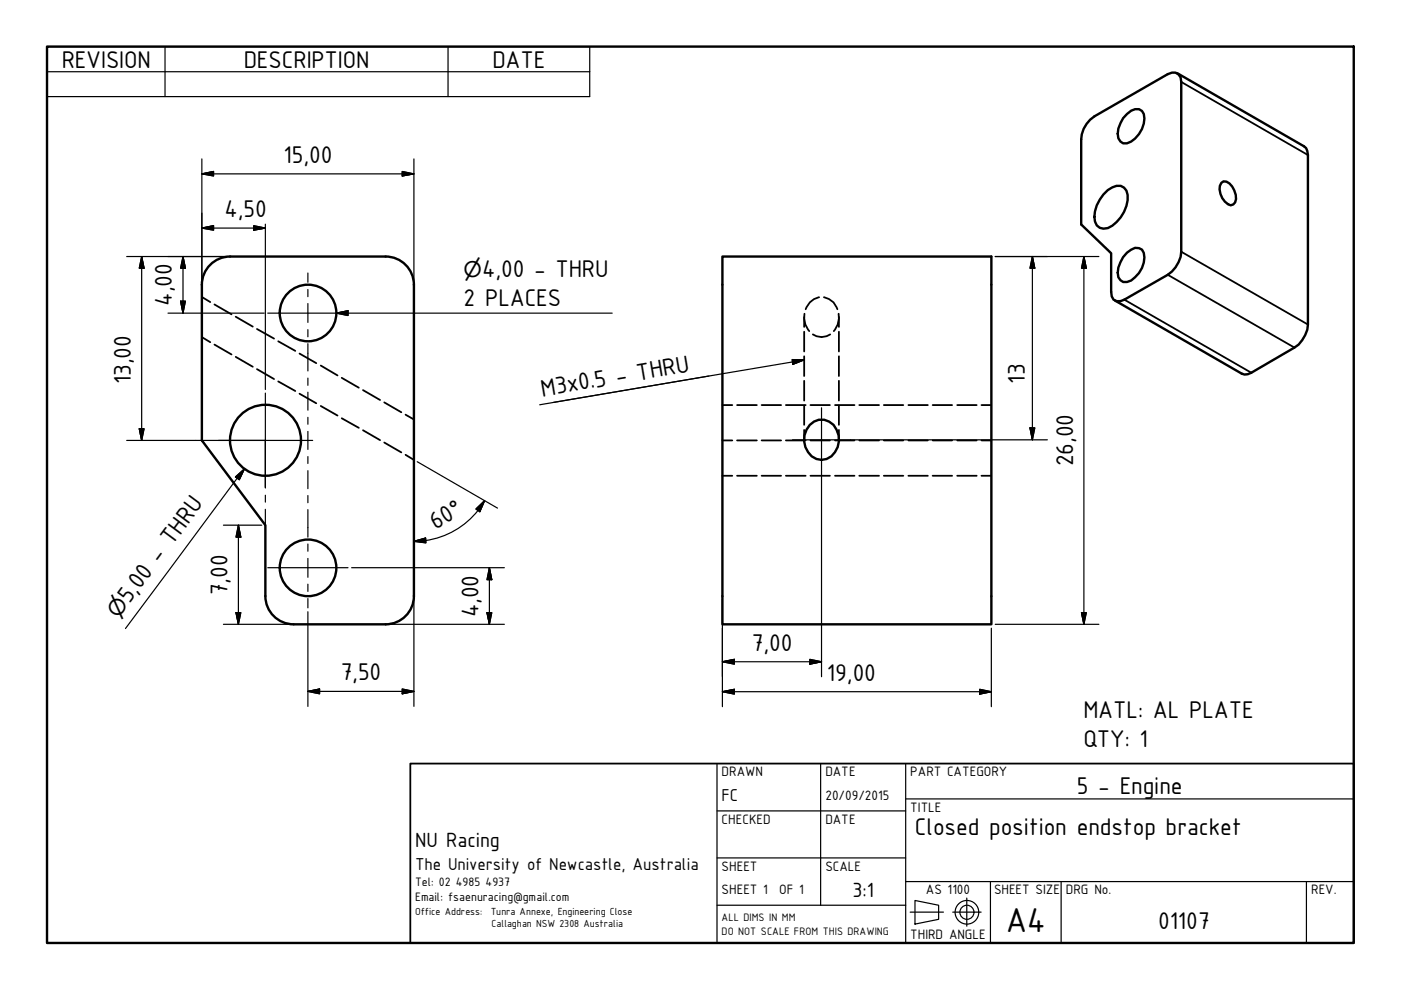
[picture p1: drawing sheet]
<svg xmlns="http://www.w3.org/2000/svg" width="297mm" height="210mm" viewBox="0 0 297 210" stroke-linecap="round" stroke-linejoin="round" font-family="sans-serif">
<!-- layer: Visible (ISO) -->
<g fill="none" stroke="#000" stroke-width=".51">
<path d="M247.6 15.7l-15.6 9M250.4 17.4v36a6.4 6.4 0 0 1-2.8 4.9l-9.2 5.2M229.2 29.6v18l6.4 6.1v8.2M239 24.2a2.28 2.28 0 0 1 3.1-.7 3.7 3.7 0 0 1 0 3.8 5.5 5.5 0 0 1-3.1 3.1 1.71 1.71 0 0 1-2-2 6.5 6.5 0 0 1 2-4.2zM259 38.8a1.5 1.5 0 0 1 2.2 .7 3.7 3.7 0 0 1 .7 3.4l-.4 .4-.6 .2a3.6 3.6 0 0 1-1.9-4.7zM277.3 32.9v35.9M48.8 54.4h33M48.8 54.4a6 6 0 0 0-6 6v33l13.5 18v15M81.8 54.4a6 6 0 0 1 6 6v66M153.2 54.4h57v78h-57zM233.9 41.2a4.3 4.3 0 0 1 3.7-1.8 2.49 2.49 0 0 1 1.5 3.1 7.7 7.7 0 0 1-4.2 5.9 2.12 2.12 0 0 1-2.9-2.5 7.6 7.6 0 0 1 1.9-4.7zM239 53.6l.8-.7a1.72 1.72 0 0 1 2-.1 1.72 1.72 0 0 1 .8 1.8 5.7 5.7 0 0 1-3.6 5.2 1.7 1.7 0 0 1-2-2 6.8 6.8 0 0 1 2-4.2z"/>
<path d="M274.4 73.7l-9.1 5.3M171.7 90.1a3.4 3.4 0 0 1 5.7 1 4.5 4.5 0 0 1-2.1 6.2 3.8 3.8 0 0 1-4.8-3.7l.1-1.3 .4-1.2zM56.3 126.4a6 6 0 0 0 6 6h19.5M87.8 126.4a6 6 0 0 1-6 6"/>
<circle cx="65.3" cy="66.4" r="6"/>
<circle cx="56.3" cy="93.3" r="7.5"/>
<circle cx="65.3" cy="120.4" r="6"/>
</g>
<!-- layer: Hidden (ISO) -->
<g fill="none" stroke="#000" stroke-width=".38">
<path d="M42.8 63l1.8 1M42.8 71.5l1.8 1.1M45.5 64.6l3.6 2M45.5 73.1l3.6 2.1M50 67.2l3.6 2.1M50 75.7l3.6 2.1M54.5 69.8l3.6 2M54.5 78.3l3.6 2.1M59 72.4l3.6 2M63.5 75l3.6 2M68 77.5l3.6 2.1M170.5 67.2v2.1"/>
<path d="M170.5 70.3v4.2M170.5 75.5v4.2M170.6 66.5a4.4 4.4 0 0 0 1 3.7M172.3 70.9a3.3 3.3 0 0 0 3.7 0M173.7 63a3.7 3.7 0 0 0-2.9 2.6M174.7 63a3.7 3.7 0 0 1 2.8 2.6M177.8 66.5a4.4 4.4 0 0 1-1 3.7M177.9 67.2v2.1M177.9 70.3v4.2M177.9 75.5v4.2M59 80.9l3.6 2M63.5 83.5l3.6 2"/>
<path d="M68 86.1l3.6 2M72.5 80.1l3.6 2.1M72.5 88.7l3.6 2M77 82.7l3.6 2.1M77 91.2l3.6 2.1M81.5 85.3l3.6 2.1M81.5 93.8l3.6 2.1M86 87.9l1.8 1M86 96.4l1.8 1.1M153.2 93.4h2.1M153.2 85.9h2.1M156.3 93.4h4.2"/>
<path d="M156.3 85.9h4.2M161.5 93.4h4.1M161.5 85.9h4.1M166.6 93.4h4.2M166.6 85.9h4.2M170.5 80.7v4.2M170.5 86v4.1M170.5 91.2v2.1M171.8 93.4h4.2M171.8 85.9h4.2M177 93.4h4.2M177 85.9h4.2"/>
<path d="M177.9 80.7v4.2M177.9 86v4.1M177.9 91.2v2.1M182.2 93.4h4.2M182.2 85.9h4.2M187.4 93.4h4.1M187.4 85.9h4.1M192.6 93.4h4.1M192.6 85.9h4.1M197.7 93.4h4.2M197.7 85.9h4.2M202.9 93.4h4.2"/>
<path d="M202.9 85.9h4.2M208.1 93.4h2.1M208.1 85.9h2.1M153.2 100.9h2.1M156.3 100.9h4.2M161.5 100.9h4.1M166.6 100.9h4.2M171.8 100.9h4.2M177 100.9h4.2M182.2 100.9h4.2M187.4 100.9h4.1M192.6 100.9h4.1"/>
<path d="M197.7 100.9h4.2M202.9 100.9h4.2M208.1 100.9h2.1"/>
</g>
<!-- layer: Visible Narrow (ISO) -->
<path d="M250.4 17.4l26.9 15.5M247.6 58.3l26.8 15.4M250.4 53.4l26.9 15.4M238.4 63.5l26.9 15.5" fill="none" stroke="#000" stroke-width=".38"/>
<path d="M247.6 15.7a1.76 1.76 0 0 1 2-.1 1.76 1.76 0 0 1 .8 1.8M249.6 15.5l26.9 15.5 .4 .4 .4 1.5M232 24.7a6.2 6.2 0 0 0-2.8 4.9M235.6 61.9l.1 .9a1.66 1.66 0 0 0 2.7 .7M236.4 63.7l26.9 15.5 .5 .2 .7-.1 .8-.3M277.3 68.8a6.4 6.4 0 0 1-2.9 4.9" fill="none" stroke="#000" stroke-width=".51"/>
<!-- layer: Border (ISO) -->
<path d="M10 9.9h277v190h-277z" fill="none" stroke="#000" stroke-width=".51"/>
<!-- layer: Title (ISO) -->
<g fill="none" stroke="#000" stroke-width=".25">
<path d="M152 171.9h40M152 161.9v38M174 161.9v30M192 169.4h95M192 161.9v38M152 181.9h40M152 191.9h40M192 186.9h95M193 193.4h7M194 190.9l5 1v3l-5 1zM202 193.4h6M205 190.4v6"/>
<path d="M210 186.9v13M225 186.9v13M277 186.9v13"/>
<circle cx="205" cy="193.4" r="2.51"/>
<circle cx="205" cy="193.4" r="1.49"/>
</g>
<path d="M87 161.9h200v38h-200z" fill="none" stroke="#000" stroke-width=".38"/>
<!-- layer: Symbol (ISO) -->
<path d="M10 9.9h115v10.6h-115zM10 15.2h115M35 9.9v10.6M95 9.9v10.6M71.3 66.4l2.5-.5v1zM71.3 66.4h58.5M150.3 79.7l-35.9 6.1M168 76.2l2.5 .1-2.4 1zM170.5 76.3l-53.2 9M51.8 99.4l-25.2 33.9M49.9 101.1l1.9-1.7-1.1 2.3z" fill="none" stroke="#000" stroke-width=".25"/>
<!-- layer: Dimension (ISO) -->
<g fill="none" stroke="#000" stroke-width=".25">
<path d="M42.8 36.9l2.5-.5v.9zM42.8 36.9h45M42.8 33.7v37M85.3 36.4l2.5 .5-2.5 .4zM87.8 33.7v25.9M26.9 54.4h21.1M30 54.4l.5 2.5h-1zM30 54.4v39M38.8 54.4l.5 2.5h-1zM38.8 54.4v12M42.8 48.4l2.5-.5v.9zM42.8 48.4h13.5"/>
<path d="M53.8 47.9l2.5 .5-2.5 .4zM56.3 47.5v35.1M211 54.4h22M218.9 54.4l.5 2.5h-1zM218.9 54.4v38.9M229.8 54.4l.5 2.5h-1zM229.8 54.4v78M35.6 66.4h20.4M38.3 63.9h1l-.5 2.5zM26.9 93.4h14.6M29.5 90.9h1l-.5 2.5zM88.5 97.9l17 9.8"/>
<path d="M174.2 100v43.5M180.3 93.3h41.8M218.4 90.7h1l-.5 2.6zM47.4 111.4h8.1M50.5 111.4l.6 2.5h-1.1zM50.5 111.4v21M87.8 114.8l2.4-.7 .1 1zM90.3 114.6l-2.5 .2M100.9 107.9l1.8-1.8-1 2.4zM102.7 106.1a17.2 17.2 0 0 1-12.4 8.5M47.4 132.4h14.1M50 129.9h1.1l-.6 2.5z"/>
<path d="M65.3 129.7v20.1M74.5 120.4h32.4M82.5 132.4h24.4M87.8 127.2v22.6M103.3 129.9h1l-.5 2.5zM103.8 120.4l.5 2.5h-1zM103.8 120.4v12M153.2 127.2v22.6M171.7 139.8l2.5 .5-2.5 .5zM210.2 133.2v16.6M211 132.4h22M229.3 129.9h1l-.5 2.5z"/>
<path d="M65.3 146.6l2.5-.5v1zM65.3 146.6h22.5M85.3 146.1l2.5 .5-2.5 .5zM153.2 146.7l2.5-.6v1.1zM153.2 140.3l2.5-.5v1zM153.2 146.7h57M153.2 140.3h21M207.7 146.1l2.5 .6-2.5 .5z"/>
</g>
<g fill="#000" stroke="#000" stroke-width=".25">
<path d="M42.8 36.9l2.5-.5zM42.8 36.9l2.5-.5v.9zM85.3 37.3l2.5-.4zM85.3 36.4l2.5 .5-2.5 .4zM30 54.4l.5 2.5zM30 54.4l.5 2.5h-1zM38.8 54.4l.5 2.5zM38.8 54.4l.5 2.5h-1zM42.8 48.4l2.5-.5zM42.8 48.4l2.5-.5v.9zM53.8 48.8l2.5-.4zM53.8 47.9l2.5 .5-2.5 .4z"/>
<path d="M218.9 54.4l.5 2.5zM218.9 54.4l.5 2.5h-1zM229.8 54.4l.5 2.5zM229.8 54.4l.5 2.5h-1zM38.3 63.9l.5 2.5zM38.3 63.9h1l-.5 2.5zM29.5 90.9l.5 2.5zM29.5 90.9h1l-.5 2.5zM218.4 90.7l.5 2.6zM218.4 90.7h1l-.5 2.6zM50.5 111.4l.6 2.5zM50.5 111.4l.6 2.5h-1.1z"/>
<path d="M87.8 114.8l2.4-.7zM87.8 114.8l2.4-.7 .1 1zM102.7 106.1l-1 2.4zM100.9 107.9l1.8-1.8-1 2.4zM50 129.9l.5 2.5zM50 129.9h1.1l-.6 2.5zM103.3 129.9l.5 2.5zM103.3 129.9h1l-.5 2.5zM103.8 120.4l.5 2.5zM103.8 120.4l.5 2.5h-1zM153.2 140.3l2.5-.5zM153.2 140.3l2.5-.5v1z"/>
<path d="M229.3 129.9l.5 2.5zM229.3 129.9h1l-.5 2.5zM65.3 146.6l2.5-.5zM65.3 146.6l2.5-.5v1zM85.3 147.1l2.5-.5zM85.3 146.1l2.5 .5-2.5 .5zM153.2 146.7l2.5-.6zM153.2 146.7l2.5-.6v1.1zM171.7 140.8l2.5-.5zM171.7 139.8l2.5 .5-2.5 .5zM207.7 147.2l2.5-.5zM207.7 146.1l2.5 .6-2.5 .5z"/>
</g>
<!-- layer: Symbol (ISO) -->
<path d="M71.3 66.4l2.5-.5zM71.3 66.4l2.5-.5v1zM168.1 77.3l2.4-1zM168 76.2l2.5 .1-2.4 1zM51.8 99.4l-1.1 2.3zM49.9 101.1l1.9-1.7-1.1 2.3z" fill="#000" stroke="#000" stroke-width=".25"/>
<!-- layer: Center Mark (ISO) -->
<path d="M56.8 66.4h17M46.3 93.4h20M56.3 83.3v10.1h-14.8M168 93.3h12.3M174.2 86.5v13.5M56.3 103.3v-9.9v10.1M56.3 105v1.5M56.3 108v3.5M56.8 120.4h17" fill="none" stroke="#000" stroke-width=".25"/>
<!-- layer: Centerline (ISO) -->
<g fill="none" stroke="#000" stroke-width=".25">
<path d="M65.3 57.9v2M65.3 61.4v1.5M65.3 64.4v4M65.3 69.9v1.5M65.3 72.9v5.7M65.3 80.2v1.5M65.3 83.2v3.8M65.3 88.5v1.5M65.3 91.5v3.8M65.3 96.8v1.5M65.3 99.8v3.8M65.3 105.1v1.5"/>
<path d="M65.3 108v5.9M65.3 115.4v1.5M65.3 118.4v4M65.3 123.9v1.5M65.3 126.9v2"/>
</g>
<text font-size="7.9" x="213.2" y="197.6">A4</text>
<g font-size="5.5">
<text x="13.1" y="14.3">REVISION</text>
<text x="51.7" y="14.3">DESCRIPTION</text>
<text x="104.4" y="14.3">DATE</text>
<text x="60.1" y="34.5">15,00</text>
<text x="47.6" y="46">4,50</text>
<text x="102.2" y="58.6">4,00 - THRU</text>
<text x="36.4" y="64.9" transform="rotate(-90 36.4 64.9)">4,00</text>
<text x="98.3" y="64.8">2 PLACES</text>
<text x="27.7" y="81.4" transform="rotate(-90 27.7 81.4)">13,00</text>
<text x="217.3" y="81.4" transform="rotate(-90 217.3 81.4)">13</text>
<text x="114.9" y="84.1" transform="rotate(-10 114.9 84.1)">M3x0.5 - THRU</text>
<text x="227.5" y="98.9" transform="rotate(-90 227.5 98.9)">26,00</text>
<text x="92.3" y="112.4" transform="rotate(-30 92.3 112.4)">60°</text>
<text x="27.4" y="128" transform="rotate(-53 27.4 128)">5,00 - THRU</text>
<text x="48.3" y="126.1" transform="rotate(-90 48.3 126.1)">7,00</text>
<text x="101.5" y="130.8" transform="rotate(-90 101.5 130.8)">4,00</text>
<text x="159.4" y="138">7,00</text>
<text x="72.3" y="144.2">7,50</text>
<text x="175.3" y="144.4">19,00</text>
<text x="229.7" y="152.2">MATL: AL PLATE</text>
<text x="229.7" y="158.4">QTY: 1</text>
<text x="228.3" y="168.3">5 - Engine</text>
<text x="194" y="177.1">Closed position endstop bracket</text>
<text x="245.6" y="196.9">01107</text>
</g>
<g font-size="4.7">
<text x="88" y="179.7">NU Racing</text>
<text x="180.7" y="190.2">3:1</text>
</g>
<g font-size="4.6">
<text x="98.3" y="58.6">⌀</text>
<text x="25.1" y="131.2" transform="rotate(-53 25.1 131.2)">⌀</text>
</g>
<g font-size="3.9">
<text x="153" y="169.9">FC</text>
<text x="88" y="184.4">The University of Newcastle, Australia</text>
</g>
<g font-size="3.1">
<text x="153" y="164.6">DRAWN</text>
<text x="175" y="164.6">DATE</text>
<text x="193" y="164.6">PART CATEGORY</text>
<text x="175" y="169.6">20/09/2015</text>
<text x="193" y="172.2">TITLE</text>
<text x="153" y="174.7">CHECKED</text>
<text x="175" y="174.7">DATE</text>
<text x="153" y="184.6">SHEET</text>
<text x="175" y="184.6">SCALE</text>
<text x="153" y="189.6">SHEET 1</text>
<text x="165.2" y="189.6">OF 1</text>
<text x="196.3" y="189.6">AS 1100</text>
<text x="210.8" y="189.6">SHEET SIZE</text>
<text x="226" y="189.6">DRG No.</text>
<text x="278" y="189.6">REV.</text>
<text x="193" y="199.2">THIRD ANGLE</text>
</g>
<g font-size="2.8">
<text x="88" y="187.9">Tel: 02</text>
<text x="88" y="191.1">Email: fsaenuracing@gmail.com</text>
<text x="96.6" y="187.9">4985</text>
<text x="102.9" y="187.9">4937</text>
</g>
<g font-size="2.5">
<text x="153" y="195.3">ALL DIMS IN MM</text>
<text x="153" y="198.2">DO NOT SCALE FROM THIS DRAWING</text>
</g>
<g font-size="2.3">
<text x="88" y="193.9">Office Address:</text>
<text x="104.1" y="193.9">Tunra Annexe, Engineering Close</text>
<text x="104.2" y="196.6">Callaghan NSW 2308 Australia</text>
</g>
</svg>
